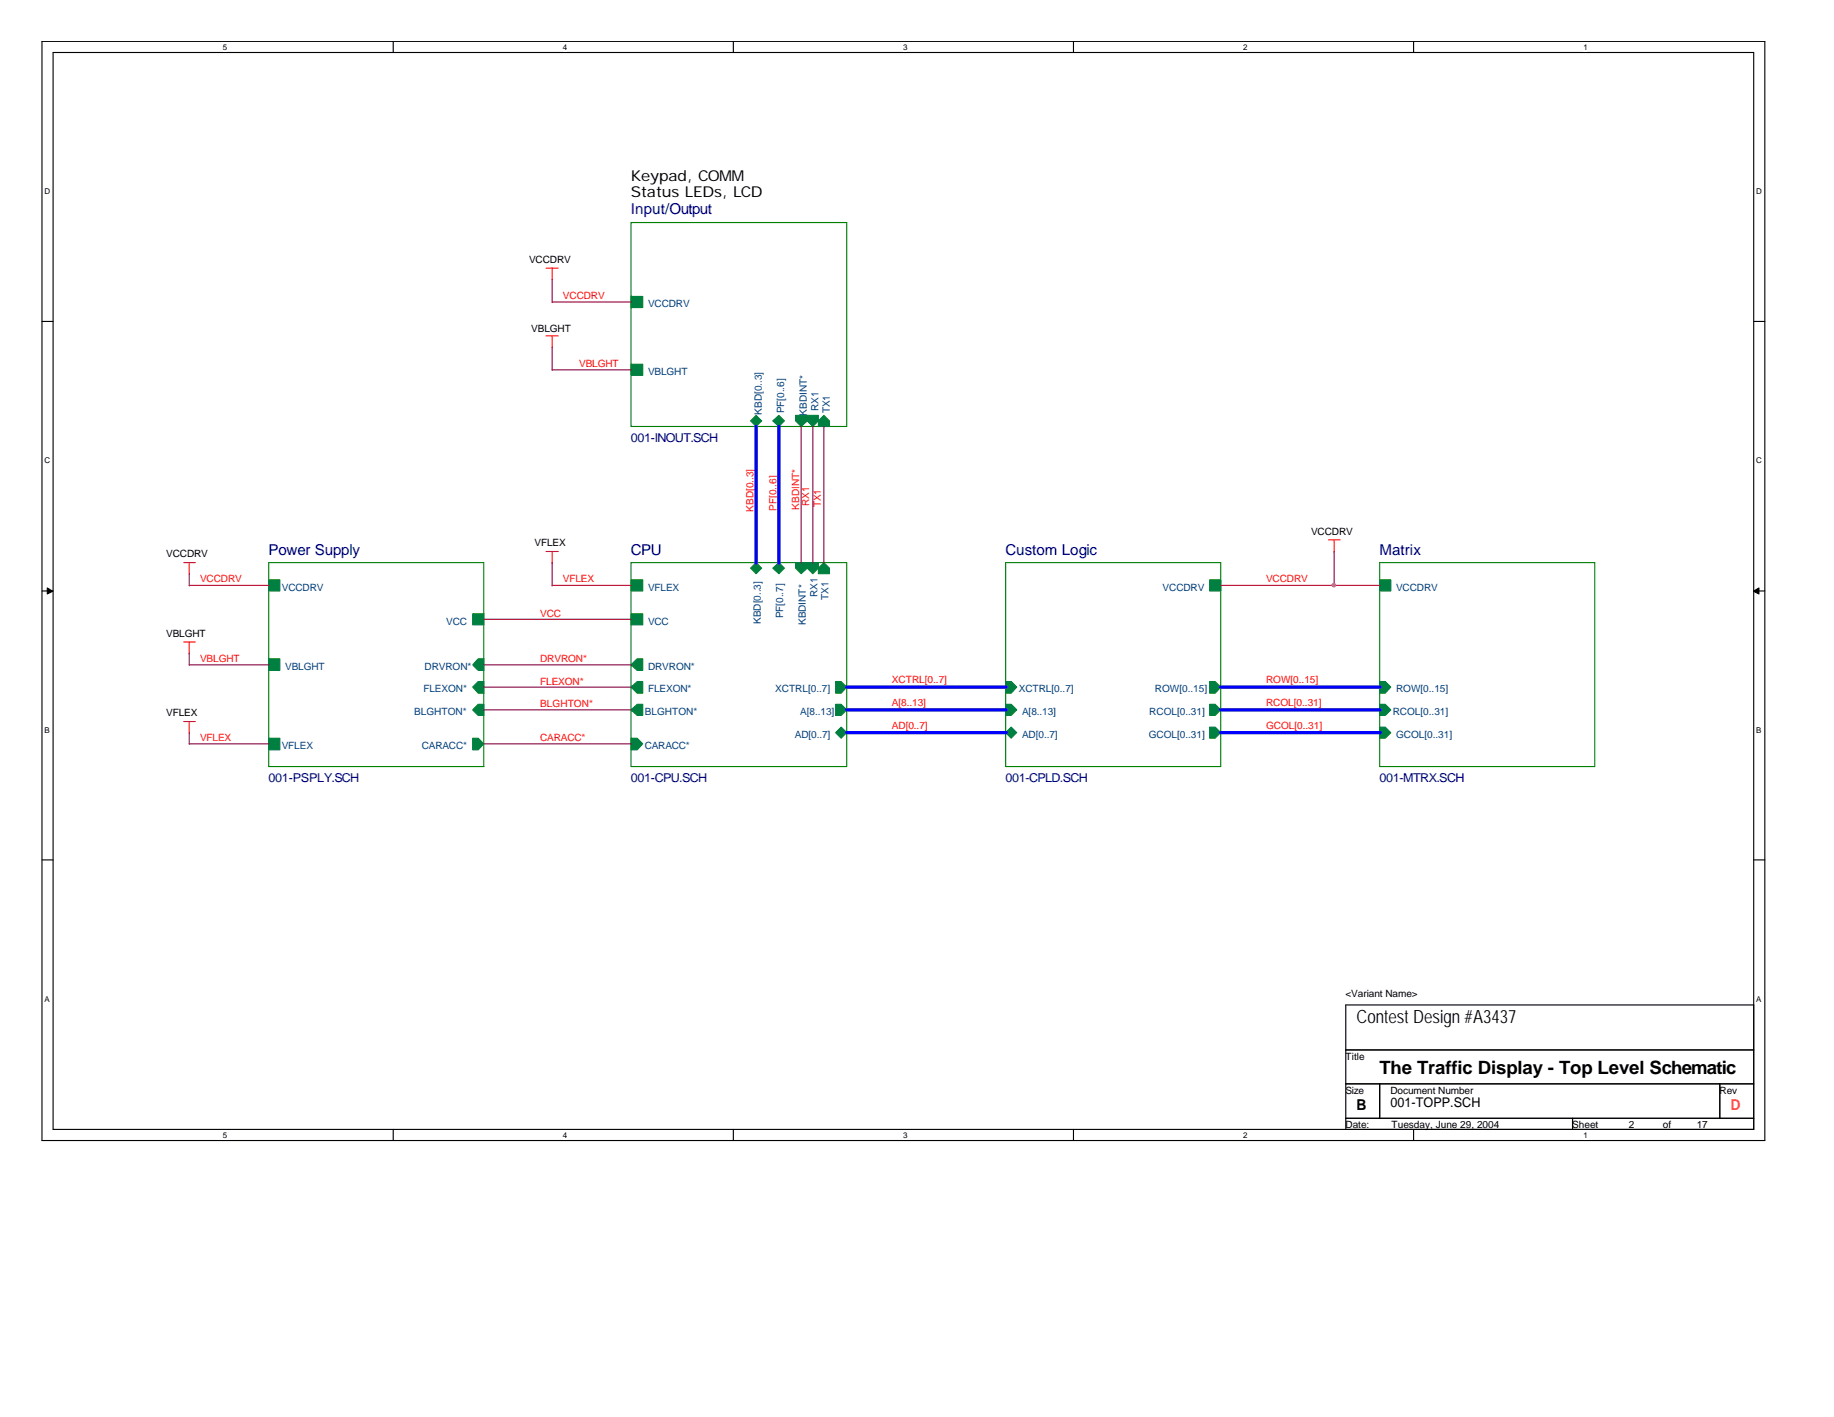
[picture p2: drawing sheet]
<svg xmlns="http://www.w3.org/2000/svg" width="279mm" height="216mm" viewBox="0 0 279 216" stroke-linecap="round" stroke-linejoin="round" font-family="sans-serif">
<path d="M6.4 6.3h262.5v167.5h-262.5zM8.1 8h259.1v164.1h-259.1z" fill="none" stroke="#000" stroke-width=".17"/>
<g fill="#fff">
<path d="M34 6.5h.5v1.4h-.5z"/>
<path d="M34 172.3h.5v1.4h-.5z"/>
</g>
<path d="M59.9 6.3v1.7M59.9 172.1v1.7" fill="none" stroke="#000" stroke-width=".17"/>
<g fill="#fff">
<path d="M85.8 6.5h.6v1.4h-.6z"/>
<path d="M85.8 172.3h.6v1.4h-.6z"/>
</g>
<path d="M111.7 6.3v1.7M111.7 172.1v1.7" fill="none" stroke="#000" stroke-width=".17"/>
<g fill="#fff">
<path d="M137.6 6.5h.6v1.4h-.6z"/>
<path d="M137.6 172.3h.6v1.4h-.6z"/>
</g>
<path d="M163.5 6.3v1.7M163.5 172.1v1.7" fill="none" stroke="#000" stroke-width=".17"/>
<g fill="#fff">
<path d="M189.4 6.5h.6v1.4h-.6z"/>
<path d="M189.4 172.3h.6v1.4h-.6z"/>
</g>
<path d="M215.4 6.3v1.7M215.4 172.1v1.7" fill="none" stroke="#000" stroke-width=".17"/>
<g fill="#fff">
<path d="M241.2 6.5h.6v1.4h-.6z"/>
<path d="M241.2 172.3h.6v1.4h-.6z"/>
<path d="M6.8 28.5h.7v1.4h-.7z"/>
<path d="M267.5 28.5h.8v1.4h-.8z"/>
<path d="M6.8 69.5h.7v1.4h-.7z"/>
<path d="M267.5 69.5h.8v1.4h-.8z"/>
</g>
<path d="M6.4 49h1.7M267.2 49h1.7" fill="none" stroke="#000" stroke-width=".17"/>
<g fill="#fff">
<path d="M6.8 110.6h.7v1.3h-.7z"/>
<path d="M267.5 110.6h.8v1.3h-.8z"/>
</g>
<path d="M6.4 90h1.7M267.2 90h1.7" fill="none" stroke="#000" stroke-width=".17"/>
<g fill="#000" stroke="#000" stroke-width=".15">
<path d="M7.2 89.6l.8 .5-.8 .4z" fill-rule="evenodd"/>
<path d="M267.1 90.1l.9-.5v.9z" fill-rule="evenodd"/>
</g>
<g fill="#fff">
<path d="M6.8 151.6h.7v1.3h-.7z"/>
<path d="M267.5 151.6h.8v1.3h-.8z"/>
</g>
<path d="M6.4 131h1.7M267.2 131h1.7M205 153.1h62.2v19h-62.2zM205 160h62.2M205 165.1h62.2M205 170.4h62.2M210.2 165.1v5.3M239.6 170.4v1.7M262 165.1v5.3" fill="none" stroke="#000" stroke-width=".17"/>
<path d="M96.1 33.9h32.9v31.1h-32.9zM40.9 85.7h32.8v31.1h-32.8zM96.1 85.7h32.9v31.1h-32.9zM153.2 85.7h32.8v31.1h-32.8zM210.2 85.7h32.8v31.1h-32.8z" fill="none" stroke="#008000" stroke-width=".17"/>
<g fill="#008040" stroke="#008040" stroke-width=".17">
<path d="M72.9 100.4h.8v1.7h-.8l-.9-.8z" fill-rule="evenodd"/>
<path d="M40.9 88.3h1.7v1.7h-1.7z" fill-rule="evenodd"/>
<path d="M72 112.5h.9l.8 .8-.8 1h-.9z" fill-rule="evenodd"/>
<path d="M72 108.2l.9-.9h.8v1.7h-.8z" fill-rule="evenodd"/>
<path d="M72 104.7l.9-.9h.8v1.8h-.8z" fill-rule="evenodd"/>
<path d="M40.9 100.4h1.7v1.7h-1.7z" fill-rule="evenodd"/>
<path d="M40.9 112.5h1.7v1.8h-1.7z" fill-rule="evenodd"/>
<path d="M72 93.5h1.7v1.7h-1.7z" fill-rule="evenodd"/>
<path d="M121.2 63.3h1.8v.8l-1 .9-.8-.9z" fill-rule="evenodd"/>
<path d="M115.2 63.3l.8 .8-.8 .9-.9-.9z" fill-rule="evenodd"/>
<path d="M96.1 45.2h1.8v1.7h-1.8z" fill-rule="evenodd"/>
<path d="M96.1 55.5h1.8v1.7h-1.8z" fill-rule="evenodd"/>
<path d="M123 63.3h1.7v.8l-.9 .9-.8-.9z" fill-rule="evenodd"/>
<path d="M125.5 63.3l.9 .8v.9h-1.7v-.9z" fill-rule="evenodd"/>
<path d="M117.7 64.1l1-.8 .8 .8-.8 .9z" fill-rule="evenodd"/>
<path d="M128.1 110.8l.9 .8-.9 .9-.8-.9z" fill-rule="evenodd"/>
<path d="M121.2 85.7h1.8v.9l-1 .8-.8-.8z" fill-rule="evenodd"/>
<path d="M127.3 107.3h.8l.9 .9-.9 .8h-.8z" fill-rule="evenodd"/>
<path d="M127.3 103.8h.8l.9 .9-.9 .9h-.8z" fill-rule="evenodd"/>
<path d="M114.3 86.6l.9-.9 .8 .9-.8 .8z" fill-rule="evenodd"/>
<path d="M96.1 101.3l1-.9h.8v1.7h-.8z" fill-rule="evenodd"/>
<path d="M96.1 112.5h1l.8 .8-.8 1h-1z" fill-rule="evenodd"/>
<path d="M96.1 104.7l1-.9h.8v1.8h-.8z" fill-rule="evenodd"/>
<path d="M96.1 108.2l1-.9h.8v1.7h-.8z" fill-rule="evenodd"/>
<path d="M123 85.7h1.7v.9l-.9 .8-.8-.8z" fill-rule="evenodd"/>
<path d="M124.7 86.6l.8-.9 .9 .9v.8h-1.7z" fill-rule="evenodd"/>
<path d="M96.1 88.3h1.8v1.7h-1.8z" fill-rule="evenodd"/>
<path d="M117.7 86.6l1-.9 .8 .9-.8 .8z" fill-rule="evenodd"/>
<path d="M96.1 93.5h1.8v1.7h-1.8z" fill-rule="evenodd"/>
<path d="M154.1 110.8l.8 .8-.8 .9-.9-.9z" fill-rule="evenodd"/>
<path d="M184.3 103.8h.8l.9 .9-.9 .9h-.8z" fill-rule="evenodd"/>
<path d="M184.3 107.3h.8l.9 .9-.9 .8h-.8z" fill-rule="evenodd"/>
<path d="M184.3 110.8h.8l.9 .8-.9 .9h-.8z" fill-rule="evenodd"/>
<path d="M153.2 107.3h.9l.8 .9-.8 .8h-.9z" fill-rule="evenodd"/>
<path d="M153.2 103.8h.9l.8 .9-.8 .9h-.9z" fill-rule="evenodd"/>
<path d="M184.3 88.3h1.7v1.7h-1.7z" fill-rule="evenodd"/>
<path d="M210.2 110.8h.8l.9 .8-.9 .9h-.8z" fill-rule="evenodd"/>
<path d="M210.2 103.8h.8l.9 .9-.9 .9h-.8z" fill-rule="evenodd"/>
<path d="M210.2 107.3h.8l.9 .9-.9 .8h-.8z" fill-rule="evenodd"/>
<path d="M210.2 88.3h1.7v1.7h-1.7z" fill-rule="evenodd"/>
</g>
<g fill="none" stroke="#f00" stroke-width=".17">
<path d="M83.2 40.8h1.9M83.2 51.2h1.9M84.1 40.8v1.8M84.1 51.2v1.8M28 85.7h1.8M28 97.8h1.8M28.8 85.7v1.8M28.8 97.8v1.8M83.2 84h1.9M84.1 84v1.8M202.4 82.3h1.8M203.2 82.3v1.8"/>
<path d="M28 109.9h1.8M28.8 109.9v1.8"/>
</g>
<path d="M115.2 65v20.8M118.7 65v20.8M129 111.6h24.3M129 108.2h24.3M129 104.7h24.3M186 111.6h24.3M186 108.2h24.3M186 104.7h24.3" fill="none" stroke="#00f" stroke-width=".51"/>
<g fill="none" stroke="#800040" stroke-width=".17">
<path d="M84.1 42.5v3.6M84.1 52.9v3.5M84.1 46h12.1M84.1 56.3h12.1M122 65v20.8M123.8 65v20.8M125.5 65v20.8M28.8 87.4v1.9M28.8 99.5v1.9M28.8 89.2h12.2M73.7 94.4h22.5M84.1 89.2h12.1"/>
<path d="M84.1 85.7v3.6M186 89.2h24.3M203.2 84v5.3M28.8 101.3h12.2M28.8 113.3h12.2M28.8 111.6v1.8M73.6 104.7h22.5M73.6 108.2h22.5M73.7 101.3h22.5M73.7 113.3h22.5"/>
</g>
<circle cx="203.2" cy="89.1" r=".29" fill="#f0f" stroke="#f0f" stroke-width=".17"/>
<g font-size="2.8">
<text x="206.7" y="155.9">Contest Design #A3437</text>
<text x="210.1" y="163.7">The Traffic Display - Top Level Schematic</text>
</g>
<g font-size="2.3">
<text x="96.1" y="27.6">Keypad, COMM</text>
<text x="96.1" y="30.1">Status LEDs, LCD</text>
<text x="206.7" y="169.1">B</text>
</g>
<g font-size="2.3" fill="#000080">
<text x="96.1" y="32.7">Input/Output</text>
<text x="40.9" y="84.5">Power Supply</text>
<text x="96.1" y="84.5">CPU</text>
<text x="153.2" y="84.5">Custom Logic</text>
<text x="210.1" y="84.5">Matrix</text>
</g>
<text font-size="2.3" fill="#ff8000" x="263.7" y="169.1">D</text>
<text font-size="2" x="211.8" y="168.7">001-TOPP.SCH</text>
<g font-size="1.9" fill="#000080">
<text x="96.1" y="67.4">001-INOUT.SCH</text>
<text x="40.9" y="119.2">001-PSPLY.SCH</text>
<text x="96.1" y="119.2">001-CPU.SCH</text>
<text x="153.2" y="119.2">001-CPLD.SCH</text>
<text x="210.1" y="119.2">001-MTRX.SCH</text>
</g>
<g font-size="1.5">
<text x="80.6" y="40">VCCDRV</text>
<text x="80.9" y="50.6">VBLGHT</text>
<text x="81.4" y="83.2">VFLEX</text>
<text x="199.7" y="81.5">VCCDRV</text>
<text x="25.3" y="84.9">VCCDRV</text>
<text x="25.3" y="97">VBLGHT</text>
<text x="25.3" y="109.1">VFLEX</text>
<text x="205" y="152">&lt;Variant Name&gt;</text>
<text x="205" y="161.5">Title</text>
<text x="205" y="166.6">Size</text>
<text x="211.8" y="166.6">Document Number</text>
<text x="262" y="166.6">Rev</text>
<text x="205" y="171.9">Date:</text>
<text x="212" y="171.9">Tuesday, June 29, 2004</text>
<text x="239.5" y="171.9">Sheet</text>
<text x="248.2" y="171.9">2</text>
<text x="253.3" y="171.9">of</text>
<text x="258.5" y="171.9">17</text>
</g>
<g font-size="1.5" fill="#f00">
<text x="85.8" y="45.6">VCCDRV</text>
<text x="88.2" y="56">VBLGHT</text>
<text x="114.8" y="78" transform="rotate(-90 114.8 78)">KBD[0..3]</text>
<text x="118.3" y="77.8" transform="rotate(-90 118.3 77.8)">PF[0..6]</text>
<text x="121.8" y="77.6" transform="rotate(-90 121.8 77.6)">KBDINT*</text>
<text x="123.3" y="77.1" transform="rotate(-90 123.3 77.1)">RX1</text>
<text x="125.1" y="77.3" transform="rotate(-90 125.1 77.3)">TX1</text>
<text x="30.5" y="88.7">VCCDRV</text>
<text x="85.8" y="88.7">VFLEX</text>
<text x="192.9" y="88.7">VCCDRV</text>
<text x="82.3" y="94">VCC</text>
<text x="30.5" y="100.8">VBLGHT</text>
<text x="82.3" y="100.8">DRVRON*</text>
<text x="82.3" y="104.3">FLEXON*</text>
<text x="82.3" y="107.8">BLGHTON*</text>
<text x="135.9" y="107.6">A[8..13]</text>
<text x="135.9" y="104.1">XCTRL[0..7]</text>
<text x="192.9" y="104.1">ROW[0..15]</text>
<text x="192.9" y="107.6">RCOL[0..31]</text>
<text x="30.5" y="112.9">VFLEX</text>
<text x="82.3" y="112.9">CARACC*</text>
<text x="135.9" y="111.1">AD[0..7]</text>
<text x="192.9" y="111.1">GCOL[0..31]</text>
</g>
<g font-size="1.5" fill="#004080">
<text x="98.7" y="46.8">VCCDRV</text>
<text x="98.7" y="57.2">VBLGHT</text>
<text x="116.1" y="63.2" transform="rotate(-90 116.1 63.2)">KBD[0..3]</text>
<text x="119.5" y="63" transform="rotate(-90 119.5 63)">PF[0..6]</text>
<text x="122.9" y="63.3" transform="rotate(-90 122.9 63.3)">KBDINT*</text>
<text x="124.7" y="62.7" transform="rotate(-90 124.7 62.7)">RX1</text>
<text x="126.4" y="63" transform="rotate(-90 126.4 63)">TX1</text>
<text x="42.9" y="90">VCCDRV</text>
<text x="68" y="95.2">VCC</text>
<text x="98.7" y="90">VFLEX</text>
<text x="98.7" y="95.2">VCC</text>
<text x="115.9" y="95.1" transform="rotate(-90 115.9 95.1)">KBD[0..3]</text>
<text x="119.3" y="94.2" transform="rotate(-90 119.3 94.2)">PF[0..7]</text>
<text x="122.8" y="95.2" transform="rotate(-90 122.8 95.2)">KBDINT*</text>
<text x="124.5" y="90.9" transform="rotate(-90 124.5 90.9)">RX1</text>
<text x="126.2" y="91.4" transform="rotate(-90 126.2 91.4)">TX1</text>
<text x="177.1" y="90">VCCDRV</text>
<text x="212.7" y="90">VCCDRV</text>
<text x="43.4" y="102">VBLGHT</text>
<text x="64.5" y="105.5">FLEXON*</text>
<text x="64.7" y="102">DRVRON*</text>
<text x="98.7" y="102">DRVRON*</text>
<text x="98.7" y="105.5">FLEXON*</text>
<text x="118.1" y="105.5">XCTRL[0..7]</text>
<text x="155.2" y="105.5">XCTRL[0..7]</text>
<text x="175.9" y="105.5">ROW[0..15]</text>
<text x="212.7" y="105.5">ROW[0..15]</text>
<text x="63.1" y="109">BLGHTON*</text>
<text x="98.2" y="109">BLGHTON*</text>
<text x="121.1" y="112.4">AD[0..7]</text>
<text x="121.9" y="109">A[8..13]</text>
<text x="155.7" y="112.4">AD[0..7]</text>
<text x="155.7" y="109">A[8..13]</text>
<text x="175" y="112.4">GCOL[0..31]</text>
<text x="175.1" y="109">RCOL[0..31]</text>
<text x="212.2" y="109">RCOL[0..31]</text>
<text x="212.7" y="112.4">GCOL[0..31]</text>
<text x="42.9" y="114.1">VFLEX</text>
<text x="64.3" y="114.1">CARACC*</text>
<text x="98.2" y="114.1">CARACC*</text>
</g>
<g font-size="1.2">
<text x="34" y="7.6">5</text>
<text x="85.8" y="7.6">4</text>
<text x="137.6" y="7.6">3</text>
<text x="189.4" y="7.6">2</text>
<text x="241.2" y="7.6">1</text>
<text x="6.8" y="29.6">D</text>
<text x="267.5" y="29.6">D</text>
<text x="6.8" y="70.6">C</text>
<text x="267.5" y="70.6">C</text>
<text x="6.8" y="111.7">B</text>
<text x="267.5" y="111.7">B</text>
<text x="6.8" y="152.7">A</text>
<text x="267.5" y="152.7">A</text>
<text x="34" y="173.4">5</text>
<text x="85.8" y="173.4">4</text>
<text x="137.6" y="173.4">3</text>
<text x="189.4" y="173.4">2</text>
<text x="241.2" y="173.4">1</text>
</g>
</svg>
